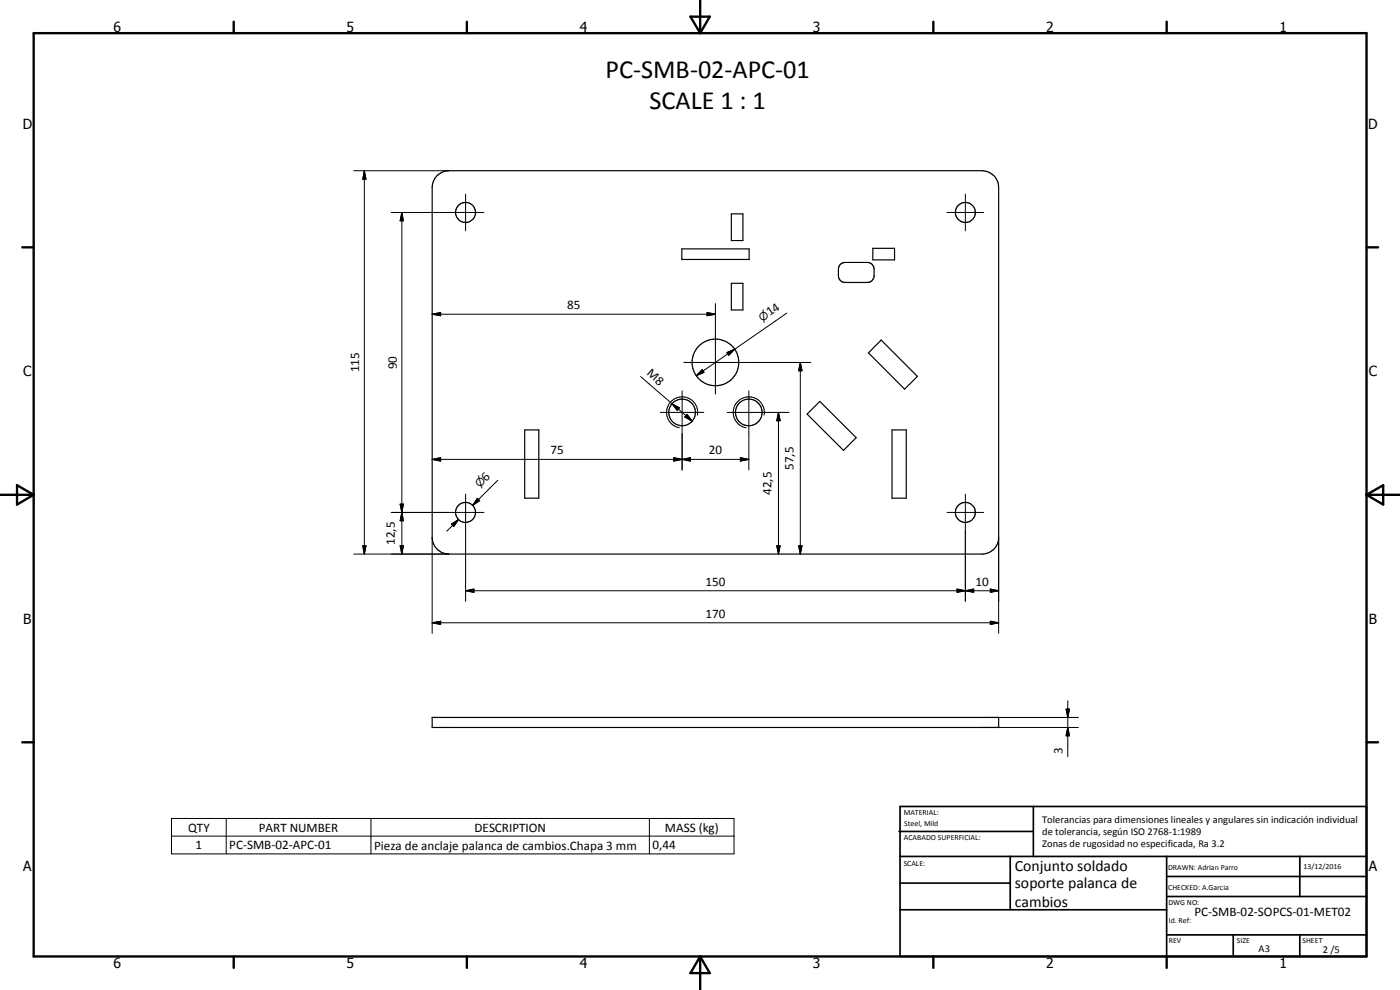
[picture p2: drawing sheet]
<svg xmlns="http://www.w3.org/2000/svg" width="420mm" height="297mm" viewBox="0 0 420 297" stroke-linecap="round" stroke-linejoin="round" font-family="sans-serif">
<g fill="none" stroke="#000" stroke-width=".35">
<path d="M131 52.9l1.7-1.2 2-.5h160a5 5 0 0 1 5 5.1v104.9a4.9 4.9 0 0 1-4.5 5h-161a5.1 5.1 0 0 1-4.5-5v-104.9l.3-1.6zM204.6 74.7h20.2v3.2h-20.2zM219.5 64.2h3.5v8h-3.5zM252.3 79.2l1.3-.5h6.7a2 2 0 0 1 2 2.1v1.9a2.09 2.09 0 0 1-2 2.1h-6.7a2 2 0 0 1-2-2.1l.1-2.3zM261.9 74.5h6.6v3.5h-6.6zM219.5 85h3.5v8h-3.5zM264.4 102l10.9 10.9-3.8 3.9-10.9-10.9zM157.5 129h4.2v20.5h-4.2zM246 120.4l11 10.9-3.9 3.8-10.9-10.9zM267.7 129h4.3v20.5h-4.3zM129.7 215.3h170v3h-170z"/>
<circle cx="139.7" cy="63.7" r="2.99"/>
<circle cx="289.7" cy="63.8" r="2.99"/>
<circle cx="214.7" cy="108.7" r="7"/>
<circle cx="204.7" cy="123.7" r="4"/>
<circle cx="224.7" cy="123.7" r="4"/>
<circle cx="139.7" cy="153.7" r="3"/>
<circle cx="289.7" cy="153.8" r="2.99"/>
</g>
<g fill="none" stroke="#000" stroke-width=".3">
<path d="M106.2 51.2h28.5M109.3 51.2l.5 2.6h-.9zM109.3 51.2v115M139.7 58.3v11M289.7 58.3v11M117.4 63.8h27.8M120.6 63.8l.5 2.5h-1zM120.6 63.8v102.4M284.2 63.8h11M129.7 94.3l2.5-.5v.9zM129.7 94.3h85M212.2 93.8l2.5 .5-2.5 .4z"/>
<path d="M214.7 91.1v27.1M236.1 93.9l-15.6 10.9M192.3 113l15.4 13.4M204.7 117.3v23.7M205.2 108.8h38.2M210.7 110.9l.6 .8-2.4 1zM218.1 105.8l2.4-1-1.8 1.8zM220.5 104.8l-11.6 7.9M224.7 117.3v23.7M240.2 108.8l.5 2.5h-1zM240.2 108.8v57.4M129.7 137.8l2.5-.5v1z"/>
<path d="M129.7 137.8h95M198.2 123.7h13M201.7 121.2l2.2 1.2-.6 .7zM202.2 137.3l2.5 .5-2.5 .5zM202.2 137.3l5 1v-1l-5 1zM204.7 137.8l2.5-.5v1zM206.2 124.3l1.5 2.1-2.2-1.3zM209.3 124.6a4.7 4.7 0 0 0-3.7-5.4 4.7 4.7 0 0 0-5.5 3.7 4.7 4.7 0 0 0 3.8 5.5M218.2 123.7h18.6M222.2 137.3l2.5 .5-2.5 .5zM229.3 124.6a4.7 4.7 0 0 0-3.8-5.5 4.7 4.7 0 0 0-5.4 3.8 4.7 4.7 0 0 0 3.8 5.5M233.6 123.7l.5 2.5h-1z"/>
<path d="M233.6 123.7v42.5M117.4 153.8h27.8M120.1 151.3h1l-.5 2.5zM120.6 153.8l.5 2.5h-1zM135.5 157.3l2.1-1.4-1.4 2.1zM137.6 155.9l-3.5 3.5M139.7 148.3v32.1M143.2 149.5l.8 .7-2.2 1.4zM143.6 149.9l-1.8 1.7M149.4 144.1l-7.6 7.5M284.2 153.8h11M289.7 148.3v32.1"/>
<path d="M106.2 166.2h28.5M108.9 163.7h.9l-.5 2.5zM120.1 163.7h1l-.5 2.5zM129.7 161.2v28.8M139.7 177.2l2.5-.5v1zM139.7 177.2h160M233.1 163.7h1l-.5 2.5zM239.7 163.7h1l-.5 2.5zM287.2 176.7l2.5 .5-2.5 .5zM289.7 177.2l2.5-.5v1zM297.2 176.7l2.5 .5-2.5 .5zM299.7 161.2v28.8"/>
<path d="M129.7 186.9l2.5-.5v1zM129.7 186.9h170M297.2 186.4l2.5 .5-2.5 .5zM294.7 218.3h28.9M294.7 215.3h28.9M319.9 212.8h1.1l-.5 2.5zM320.5 218.3l.5 2.5h-1.1zM320.5 210.3v16.7M51.5 245.6h168.8v10.6h-168.8zM51.5 250.9h168.8M67.9 245.6v10.6M111.3 245.6v10.6"/>
<path d="M194.9 245.6v10.6"/>
</g>
<g fill="none" stroke="#000" stroke-width=".71">
<path d="M10.1 9.9h400v277.1h-400zM70.1 6.5v3.4M140.1 6.5v3.4M207.2 5h5.8l-2.9 4.9zM210.1 0v9.9M280.1 6.5v3.4M350.1 6.5v3.4M6.7 74.2h3.4M410.1 74.2h3.5M.1 148.5h10M5.1 145.6l5 2.9-5 2.9zM410.1 148.5h10"/>
<path d="M410.1 148.5l5-2.9v5.8zM6.7 222.7h3.4M410.1 222.7h3.5M70.1 287v3.4M140.1 287v3.4M210.1 287v10M210.1 287l2.9 5h-5.8zM280.1 287v3.4M350.1 287v3.4"/>
</g>
<g fill="none" stroke="#000" stroke-width=".51">
<path d="M269.8 249.5h40.3M270.1 242h140v45h-140zM270.1 257h140M303.2 257v16M310.1 242v15M350.1 257v30M390.1 257v12M270.1 265h33.1M270.1 273h80M350.1 269h60M350.1 263h60M350.1 280.5h60"/>
<path d="M370.1 280.5v6.5M390.1 280.5v6.5"/>
</g>
<g fill="#000">
<path d="M109.3 51.2l.5 2.6h-.9zM120.6 63.8l.5 2.5h-1zM129.7 94.3l2.5-.5v.9zM212.2 93.8l2.5 .5-2.5 .4zM210.7 110.9l.6 .8-2.4 1zM218.1 105.8l2.4-1-1.8 1.8zM240.2 108.8l.5 2.5h-1zM129.7 137.8l2.5-.5v1zM202.2 137.3l2.5 .5-2.5 .5zM201.7 121.2l2.2 1.2-.6 .7zM206.2 124.3l1.5 2.1-2.2-1.3zM204.7 137.8l2.5-.5v1z"/>
<path d="M222.2 137.3l2.5 .5-2.5 .5zM233.6 123.7l.5 2.5h-1zM120.1 151.3h1l-.5 2.5zM120.6 153.8l.5 2.5h-1zM135.5 157.3l2.1-1.4-1.4 2.1zM143.2 149.5l.8 .7-2.2 1.4zM108.9 163.7h.9l-.5 2.5zM120.1 163.7h1l-.5 2.5zM139.7 177.2l2.5-.5v1zM233.1 163.7h1l-.5 2.5zM239.7 163.7h1l-.5 2.5zM287.2 176.7l2.5 .5-2.5 .5z"/>
<path d="M289.7 177.2l2.5-.5v1zM297.2 176.7l2.5 .5-2.5 .5zM129.7 186.9l2.5-.5v1zM297.2 186.4l2.5 .5-2.5 .5zM319.9 212.8h1.1l-.5 2.5zM320.5 218.3l.5 2.5h-1.1z"/>
</g>
<g font-size="7.9">
<text x="181.7" y="23.5">PC-SMB-02-APC-01</text>
<text x="194.9" y="32.6">SCALE 1 : 1</text>
</g>
<g font-size="4.7">
<text x="304.6" y="261.2">Conjunto soldado</text>
<text x="304.6" y="266.6">soporte palanca de</text>
<text x="304.6" y="272">cambios</text>
</g>
<g font-size="4.2">
<text x="34" y="9.6">6</text>
<text x="104" y="9.6">5</text>
<text x="174" y="9.6">4</text>
<text x="244" y="9.6">3</text>
<text x="314" y="9.6">2</text>
<text x="384" y="9.6">1</text>
<text x="6.8" y="38.7">D</text>
<text x="410.6" y="38.7">D</text>
<text x="7" y="112.9">C</text>
<text x="410.8" y="112.9">C</text>
<text x="7" y="187.1">B</text>
<text x="410.8" y="187.1">B</text>
<text x="7" y="261.4">A</text>
<text x="410.8" y="261.4">A</text>
<text x="34" y="290.4">6</text>
<text x="104" y="290.4">5</text>
<text x="174" y="290.4">4</text>
<text x="244" y="290.4">3</text>
<text x="314" y="290.4">2</text>
<text x="384" y="290.4">1</text>
</g>
<g font-size="3.9">
<text x="170.3" y="92.8">85</text>
<text x="231" y="94.9" transform="rotate(-35 231 94.9)">14</text>
<text x="107.8" y="111.8" transform="rotate(-90 107.8 111.8)">115</text>
<text x="119.1" y="110.8" transform="rotate(-90 119.1 110.8)">90</text>
<text x="193.9" y="112.3" transform="rotate(41 193.9 112.3)">M8</text>
<text x="165.3" y="136.3">75</text>
<text x="212.7" y="136.3">20</text>
<text x="238.1" y="141" transform="rotate(-90 238.1 141)">57,5</text>
<text x="145.9" y="144.6" transform="rotate(-45 145.9 144.6)">6</text>
<text x="231.6" y="148.5" transform="rotate(-90 231.6 148.5)">42,5</text>
<text x="118.5" y="163.5" transform="rotate(-90 118.5 163.5)">12,5</text>
<text x="211.7" y="175.7">150</text>
<text x="292.7" y="175.7">10</text>
<text x="211.7" y="185.3">170</text>
<text x="318.9" y="226.3" transform="rotate(-90 318.9 226.3)">3</text>
<text x="56.5" y="249.5">QTY</text>
<text x="77.7" y="249.5">PART NUMBER</text>
<text x="142.4" y="249.5">DESCRIPTION</text>
<text x="199.5" y="249.6">MASS (kg)</text>
<text x="58.7" y="254.8">1</text>
<text x="68.8" y="254.8">PC-SMB-02-APC-01</text>
<text x="112.3" y="254.9">Pieza de anclaje palanca de cambios.Chapa 3 mm</text>
<text x="195.8" y="254.8">0,44</text>
<text x="358.5" y="275">PC-SMB-02-SOPCS-01-MET02</text>
</g>
<g font-size="3.3">
<text x="228.7" y="96.5" transform="rotate(-35 228.7 96.5)">⌀</text>
<text x="144" y="146.6" transform="rotate(-45 144 146.6)">⌀</text>
</g>
<g font-size="3.1">
<text x="312.7" y="246.8">Tolerancias para dimensiones lineales y angulares sin indicación individual</text>
<text x="312.7" y="250.4">de tolerancia, según ISO 2768-1:1989</text>
<text x="312.7" y="254">Zonas de rugosidad no especificada, Ra 3.2</text>
<text x="377.7" y="285.6">A3</text>
<text x="397" y="285.9">2 /5</text>
</g>
<g font-size="2.4">
<text x="271.2" y="244.4">MATERIAL:</text>
<text x="271.3" y="252">ACABADO SUPERFICIAL:</text>
<text x="271.4" y="247.9">Steel, Mild</text>
<text x="271.2" y="259.7">SCALE:</text>
<text x="350.6" y="261">DRAWN: Adrian Parro</text>
<text x="391.2" y="260.6">13/12/2016</text>
<text x="350.6" y="267">CHECKED: A.Garcia</text>
<text x="350.6" y="271.4">DWG NO:</text>
<text x="350.8" y="276.9">Id. Ref:</text>
<text x="350.8" y="282.8">REV</text>
<text x="371.2" y="282.9">SIZE</text>
<text x="390.9" y="282.9">SHEET</text>
</g>
</svg>
